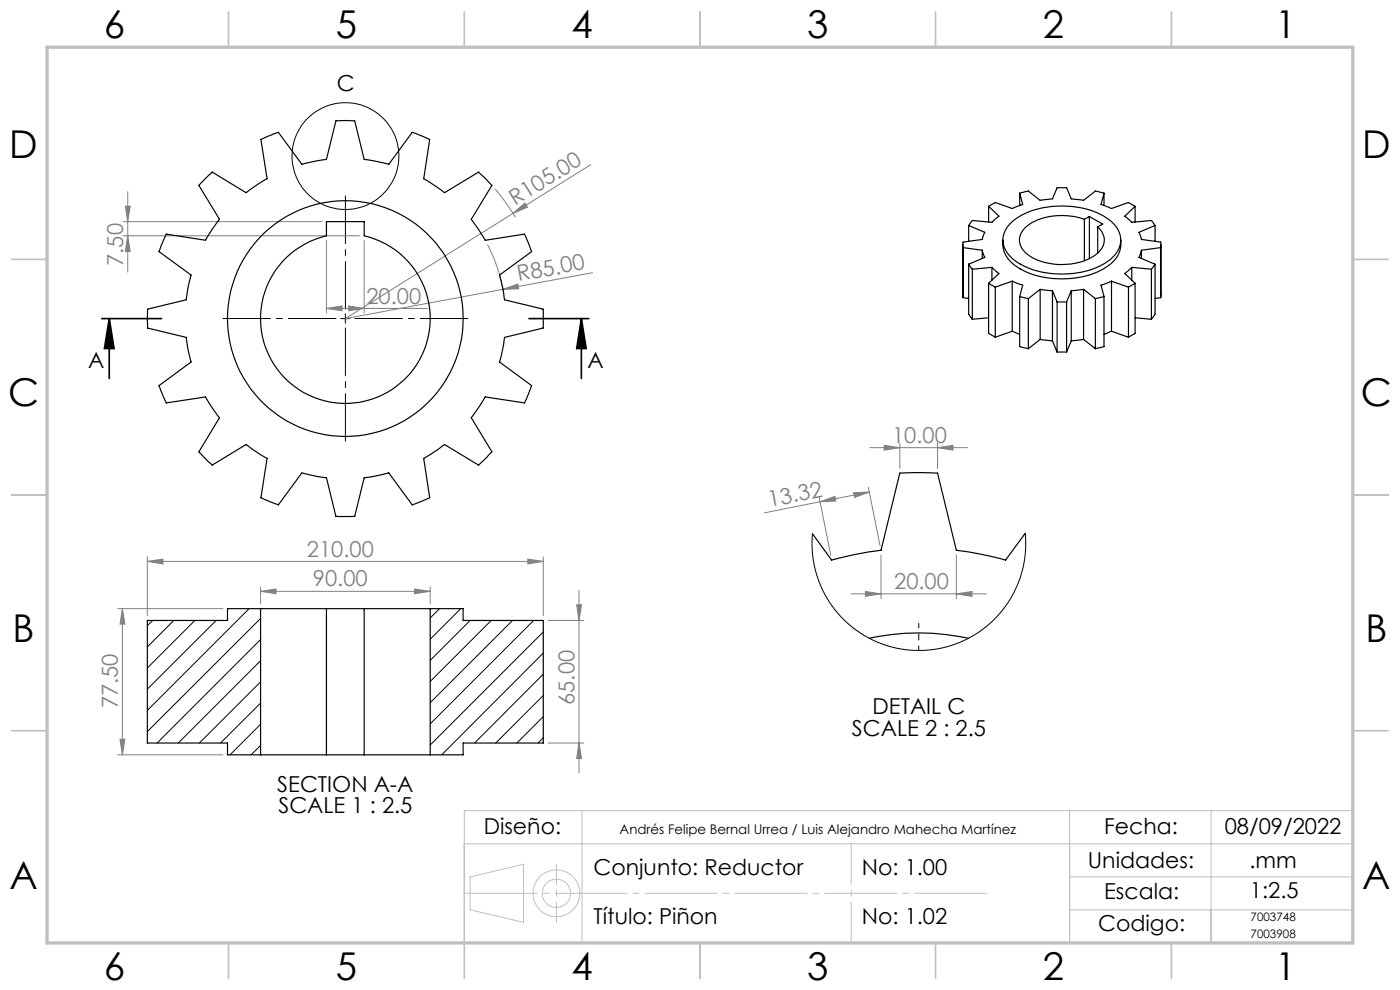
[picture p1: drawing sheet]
<svg xmlns="http://www.w3.org/2000/svg" width="297mm" height="210mm" viewBox="0 0 297 210" stroke-linecap="round" stroke-linejoin="round" font-family="sans-serif">
<g fill="none" stroke="#000" stroke-width=".21">
<path d="M72.2 67.6h2.1M73.3 66.6v2"/>
<circle cx="73.3" cy="33.1" r="11.3"/>
</g>
<path d="M21.6 67.6h12.7M23.2 67.6l1 6.3h-2zM23.2 67.6v12.7M112.2 67.6h12.7M123.3 67.6l1.1 6.3h-2.1zM123.3 67.6v12.7" fill="none" stroke="#000" stroke-width=".35"/>
<g fill="none" stroke="#c0c0c0" stroke-width=".21">
<path d="M98.5 179h188.5M123.5 172v28M226.9 172v28M256.9 172v28M287 172h-188.5v28h50M99.7 186l11.4-2.7v12.3l-11.4-2.6zM226.9 186h60.1M226.9 193h60.1"/>
<circle cx="118" cy="189.5" r="3"/>
<circle cx="118" cy="189.5" r="5"/>
</g>
<g fill="none" stroke="#808080" stroke-width=".21">
<path d="M125.3 34.9l-16.5 10.4M26.1 50h50.2M26.1 47h42.2M26.6 43.7h1l-.5 3.3zM27.1 40.7v17M27.1 50l.5 3.3h-1zM69.3 51v15.4M77.3 51v15.4M103.4 51.8a34.4 34.4 0 0 1 3.5 10.6M105 40.1l2.3 2.9 2.1 3.1M108.8 45.3l2.6-2.2 .5 .8zM108.8 45.3l-35.5 22.3 33.4-6.2"/>
<path d="M125.7 57.8l-19 3.6M69.3 65.4l3.3-.5v1zM69.3 65.4h21.4M74 64.9l3.3 .5-3.3 .5zM106.7 61.4l3.2-1.2 .1 1.1zM184.5 95h20.7M187.6 94.5l3.3 .5-3.3 .5zM190.9 94v5.4M198.9 95l3.3-.5v1zM198.9 94v5.4M31.3 119.1l3.3-.5v1zM31.3 118.1v12.5"/>
<path d="M31.3 119.1h84M112 118.6l3.3 .5-3.3 .5zM115.3 118.1v12.5M173.8 105.5l2.4 12.3M174 106.4l-11.8 2.4M174 106.4l3.1-1.1 .2 1zM181.1 104.5l3.3-.1-3.1 1.1zM184.2 103.4l2.5 12.3M184.4 104.4l-10.4 2M186.9 117.7v9.3M202.9 117.7v9.3M25 129.1h22.3"/>
<path d="M26 129.1l.5 3.3h-1zM26 129.1v31M55.3 125.4l3.3-.5v1zM55.3 124.5v3.6M55.3 125.4h36M87.9 124.9l3.4 .5-3.4 .5zM91.3 124.5v3.6M116.3 131.6h7.6M122.3 128.3h1.1l-.6 3.3zM122.8 125.3v38.7M180.6 126h28.6M183.6 125.5l3.3 .5-3.3 .5z"/>
<path d="M202.9 126l3.3-.5v1zM25.5 156.8h1l-.5 3.3zM116.3 157.6h7.6M122.8 157.6l.6 3.3h-1.1zM25 160.1h22.3"/>
</g>
<path d="M71.3 67.6h-24M73.3 65.6v-24M73.3 69.6v24M75.3 67.6h24" fill="none" stroke="#000" stroke-width=".21" stroke-dasharray="15.2 1.3 1.3 1.3" stroke-dashoffset="5.1"/>
<path d="M194.9 138v-5.8" fill="none" stroke="#000" stroke-width=".21" stroke-dasharray="15.2 1.3 1.3 1.3" stroke-dashoffset="14.3"/>
<path d="M98.5 179v21M180.6 200v-21" fill="none" stroke="#c0c0c0" stroke-width=".21" stroke-dasharray="15.2 1.3 1.3 1.3" stroke-dashoffset="6.6"/>
<path d="M98.5 189.5h111" fill="none" stroke="#c0c0c0" stroke-width=".21" stroke-dasharray="15.2 1.3 1.3 1.3" stroke-dashoffset="-.3"/>
<path d="M118.1 195.6v-12.3" fill="none" stroke="#c0c0c0" stroke-width=".21" stroke-dasharray="15.2 1.3 1.3 1.3" stroke-dashoffset="11"/>
<g fill="none" stroke="#c0c0c0" stroke-width=".35">
<path d="M48.5 2.5v7.5M98.5 2.5v7.5M148.5 2.5v7.5M198.5 2.5v7.5M248.5 2.5v7.5M2.5 55h7.5M287 55h7.5M2.5 105h7.5M287 105h7.5M2.5 155h7.5M287 155h7.5M48.5 200v7.5"/>
<path d="M98.5 200v7.5M148.5 200v7.5M198.5 200v7.5M248.5 200v7.5"/>
</g>
<path d="M10 10h277v190h-277z" fill="none" stroke="#c0c0c0" stroke-width=".7"/>
<path d="M123.3 67.6l1.1 6.3h-2.1zM23.2 67.6l1 6.3h-2z" fill="#000"/>
<g fill="#808080">
<path d="M106.7 61.4l3.2-1.2 .1 1.1z"/>
<path d="M108.8 45.3l2.6-2.2 .5 .8z"/>
<path d="M74 64.9l3.3 .5-3.3 .5zM69.3 65.4l3.3-.5v1z"/>
<path d="M31.3 119.1l3.3-.5v1zM112 118.6l3.3 .5-3.3 .5zM55.3 125.4l3.3-.5v1zM87.9 124.9l3.4 .5-3.4 .5zM187.6 94.5l3.3 .5-3.3 .5zM198.9 95l3.3-.5v1zM183.6 125.5l3.3 .5-3.3 .5zM202.9 126l3.3-.5v1z"/>
<path d="M174 106.4l3.1-1.1 .2 1zM181.1 104.5l3.3-.1-3.1 1.1z"/>
<path d="M122.8 157.6l.6 3.3h-1.1zM122.3 128.3h1.1l-.6 3.3z"/>
<path d="M27.1 50l.5 3.3h-1zM26.6 43.7h1l-.5 3.3z"/>
<path d="M26 129.1l.5 3.3h-1zM25.5 156.8h1l-.5 3.3z"/>
</g>
<g fill="none" stroke="#000" stroke-width=".25">
<path d="M42.9 38.6l2.1-2.1 7.2 4.4 2.7-2 1.8-1-1.3-8.3 3.7-1.5 4.9 6.7 5.3-1 2-8.2h1.5h2.4l2.1 8.2 5.2 1 5-6.7 3.7 1.5-1.3 8.3 2.8 1.8 1.6 1.2 7.2-4.4 1.1 1 1.8 1.8-4.4 7.2 2.9 4.5 8.4-1.3 1.5 3.7-6.8 4.9 .8 3.3 .2 2 8.2 2 .1 .5-.1 3.5-8.2 2-.2 1.9-.8 3.3 6.8 5-1.5 3.7-8.4-1.3-2.9 4.4 4.4 7.2-1.1 1.1-1.8 1.8-7.2-4.4-1.6 1.2-2.8 1.8 1.3 8.3-3.7 1.5-5-6.8-5.2 1-2.1 8.2-.4 .1-3.5-.1-2-8.2-5.3-1-4.9 6.8-3.7-1.5 1.3-8.3-1.8-1.1-2.7-1.9-7.2 4.4-.7-.7-2.1-2.2 4.4-7.2-1.6-2.1-1.4-2.3-8.3 1.3-1.6-3.7 6.8-5-.6-2.6-.4-2.6-8.2-2v-1.5v-2.5l8.2-2 .4-2.6 .6-2.7-6.8-4.9 1.6-3.7 8.3 1.3 1.4-2.3 1.6-2.2-4.4-7.2zM60.7 54.7a18.6 18.6 0 0 1 8.6-4.7v-3h8v3a18 18 0 0 1 12.5 24.8 18 18 0 0 1-26.8 7.6 18 18 0 0 1-2.3-27.7zM204.3 51.9v11.2M204.3 52.5l4.1 .6M204.3 52.5v10.6M205.5 56l.8 1.1M205.5 47.8l3.4 1.5-.5 1.5-4.1 .6v1.1M205.5 56v10.7l.8 1M205.5 47.8v3.4M206.3 57.1v10.6M208.4 53.1l.5 1.5-3.4 1.4M208.4 53.1v1.7"/>
<path d="M209.7 43.8l2.2 2.1-1.5 1.3-4.1-.4-.8 1M209.7 43.8v3.3M210.4 56.7l1.5 1.3-2.2 2.1M210.4 56.7l-4.1 .4M210.4 56.7v2.7M212.8 50.9a6 6 0 0 0 3.6 6.1 19.3 19.3 0 0 0 18.2-.3 5.8 5.8 0 0 0 3.2-5.8M214.3 47.5a15.8 15.8 0 0 1 12-3.8 14.3 14.3 0 0 1 10.3 4.2 4.9 4.9 0 0 1-1.1 7.2 18.4 18.4 0 0 1-14.8 2.5 10.5 10.5 0 0 1-7.5-4.8 4.5 4.5 0 0 1 1.1-5.3zM214.7 59.6l2.3 .9-.7 2.4M214.7 59.6l-3.6 1.3M214.7 59.6v10.7M216.3 41l1.9-.5 2.5 2 2.6-.3 1-2.4h2l1 2.4 2.6 .3 2.5-2 1.8 .5M216.3 41l.7 2.4-2.3 .8-3.6-1.2-1.4 .8"/>
<path d="M216.3 41v2.6M230 46.5a13.6 13.6 0 0 0-12.1 1.4 3.5 3.5 0 0 0 0 6 13.3 13.3 0 0 0 14.8 0 3.5 3.5 0 0 0 .2-5.8M230 46.5v8.8M231.1 45.9l2.8 1.6-1 .6M231.1 45.9l-1.1 .6M231.1 45.9v8.9M232.9 48.1v5.6M234.2 41l-.6 2.4 2.2 .8 3.6-1.2 1.4 .8M234.2 41v2.6M235.8 59.6l-2.2 .9 .6 2.4M235.8 59.6l3.6 1.3M235.8 59.6v10.7"/>
<path d="M240.1 56.7l-1.5 1.3 2.2 2.1M240.1 56.7l4.2 .4M240.1 56.7v2.7M240.8 43.8l-2.2 2.1 1.5 1.3 4.2-.4 .7 1M240.8 43.8v3.3M242.1 53.1l-.5 1.5 3.4 1.4M242.1 53.1v1.7M244.3 57.1v10.6M245 47.8l-3.4 1.5 .5 1.5 4.1 .6v1.1M245 56l-.7 1.1M245 56v10.7l-.7 1M245 47.8v3.4"/>
<path d="M246.2 52.5l-4.1 .6M246.2 52.5v10.6M246.3 51.9l-.1 11.2M204.3 63.1l1.2 .2M209.7 60.1l1.4 .8M209.7 60.1v10.6l1.4 .8M209.7 67.4l-3.4 .3M211.1 60.9v10.6M214.7 70.3l1.6 .6M214.7 70.3l-3.6 1.2M216.3 62.9l1.9 .5M216.3 62.9v10.6l1.9 .5"/>
<path d="M218.2 63.4v10.6M220.7 61.4l2.6 .3M220.7 72l2.6 .3M220.7 61.4l-2.5 2M220.7 61.4v10.6M220.7 72l-2.5 2M223.3 61.7l1 2.4M223.3 72.3l1 2.4M223.3 61.7v10.6M224.3 64.1h2M224.3 74.7h2M224.3 64.1v10.6"/>
<path d="M226.3 64.1v10.6M227.3 61.7l-1 2.4M227.3 72.3l-1 2.4M227.3 61.7v10.6M229.9 61.4l-2.6 .3M229.9 72l-2.6 .3M229.9 61.4l2.5 2M229.9 61.4v10.6M229.9 72l2.5 2M232.4 63.4v10.6M234.2 62.9l-1.8 .5M234.2 62.9v10.6l-1.8 .5"/>
<path d="M235.8 70.3l-1.6 .6M235.8 70.3l3.6 1.2M239.4 60.9v10.6M240.8 60.1l-1.4 .8M240.8 60.1v10.6l-1.4 .8M240.8 67.4l3.5 .3M246.2 63.1l-1.2 .2M217.5 113.1l-4.2 5.7a72 72 0 0 0-10.4-2.1l-4-16.3-3-.1-5 .1-4 16.3a71.2 71.2 0 0 0-10.5 2.1l-4-5.6M55.3 129.1h14M55.3 129.1h-7v2.5h-17v26h17v2.5h7M55.3 129.1v31M69.3 129.1v31"/>
<path d="M69.3 129.1h8M77.3 129.1h14M77.3 129.1v31M91.3 129.1h6.9v2.5h17.1v26h-17.1v2.5h-6.9M91.3 129.1v31M184.4 135.4a49.5 49.5 0 0 1 21 0M55.3 160.1h14M69.3 160.1h8M77.3 160.1h14"/>
<circle cx="73.3" cy="67.6" r="25"/>
</g>
<g fill="none" stroke="#000" stroke-width=".21">
<path d="M217.5 113.1v4.3l-.3 2.2-.6 2.4-.6 1.7-1.2 2.6-1.5 2.4-1.5 1.8-2.3 2.2-1.7 1.3-3.8 2.1-3.9 1.3-2.3 .4-2.6 .2-2.4-.1-2.2-.3-1.9-.5-2.5-.9-2.2-1-2.4-1.5-1.5-1.2-1.9-1.8-2.6-3.5-1-1.9-1.2-2.9-.6-2.4-.4-2.4v-4.4M32.4 131.6l-1.1 1.1M36.9 131.6l-5.6 5.6M41.3 131.6l-10 10.1M45.9 131.6l-14.6 14.6M48.4 129.1l-.1 .1M52.8 129.1l-21.5 21.6M55.3 131.2l-24 24M55.3 135.7l-22 21.9M93.2 129.1l-1.9 2M97.8 129.1l-6.5 6.5M99.7 131.6l-8.4 8.5"/>
<path d="M104.2 131.6l-12.9 13M108.7 131.6l-17.4 17.4M113.2 131.6l-21.9 22M115.3 134l-24 24M115.3 138.5l-21.6 21.6M55.3 140.2l-17.5 17.4M55.3 144.6l-13 13M55.3 149.1l-8.5 8.5M55.3 153.6l-6.5 6.5M55.3 158.1l-2 2M115.3 143l-14.6 14.6M115.3 147.5l-10.1 10.1"/>
<path d="M115.3 152l-5.7 5.6M115.3 156.5l-1.1 1.1M98.2 160v.1"/>
</g>
<g font-size="8.1">
<text x="22" y="8">6</text>
<text x="71.2" y="8">5</text>
<text x="121.2" y="8">4</text>
<text x="171.3" y="8">3</text>
<text x="221.3" y="8">2</text>
<text x="270.5" y="8">1</text>
<text x="2" y="33.6">D</text>
<text x="289" y="33.6">D</text>
<text x="1.7" y="86.1">C</text>
<text x="288.7" y="86.1">C</text>
<text x="2.7" y="136.1">B</text>
<text x="289.7" y="136.1">B</text>
<text x="2" y="188.6">A</text>
<text x="289" y="188.6">A</text>
<text x="22" y="208">6</text>
<text x="71.2" y="208">5</text>
<text x="121.2" y="208">4</text>
<text x="171.3" y="208">3</text>
<text x="221.3" y="208">2</text>
<text x="270.5" y="208">1</text>
</g>
<g font-size="4.7">
<text x="71.4" y="19.4">C</text>
<text x="18.7" y="78.1">A</text>
<text x="124.6" y="78.1">A</text>
<text x="185.1" y="151.5">DETAIL C</text>
<text x="180.7" y="156.1">SCALE 2 : 2.5</text>
<text x="58.8" y="167.9">SECTION A-A</text>
<text x="59.1" y="172.5">SCALE 1 : 2.5</text>
<text x="102.6" y="176.9">Diseño:</text>
<text x="234.2" y="176.9">Fecha:</text>
<text x="259.8" y="176.9">08/09/2022</text>
<text x="125.9" y="185.7">Conjunto: Reductor</text>
<text x="182.8" y="185.7">No: 1.00</text>
<text x="230.8" y="184.2">Unidades:</text>
<text x="265.1" y="184.2">.mm</text>
<text x="234.2" y="190.7">Escala:</text>
<text x="265.2" y="190.5">1:2.5</text>
<text x="125.9" y="196.1">Título: Piñon</text>
<text x="182.8" y="196.1">No: 1.02</text>
<text x="233" y="197.5">Codigo:</text>
</g>
<g font-size="4.7" fill="#808080">
<text x="109.3" y="43.8" transform="rotate(-32 109.3 43.8)">R105.00</text>
<text x="26.1" y="56.4" transform="rotate(-90 26.1 56.4)">7.50</text>
<text x="110" y="59.7" transform="rotate(-11 110 59.7)">R85.00</text>
<text x="77.7" y="64.4">20.00</text>
<text x="189.2" y="93.9">10.00</text>
<text x="163.2" y="107.5" transform="rotate(-11 163.2 107.5)">13.32</text>
<text x="65.1" y="118.1">210.00</text>
<text x="66.4" y="124.4">90.00</text>
<text x="189.7" y="124.9">20.00</text>
<text x="121.9" y="149.5" transform="rotate(-90 121.9 149.5)">65.00</text>
<text x="25" y="150.3" transform="rotate(-90 25 150.3)">77.50</text>
</g>
<text font-size="2.8" x="131.4" y="176.9">Andrés Felipe Bernal Urrea / Luis Alejandro Mahecha Martínez</text>
<g font-size="2.5">
<text x="265.3" y="195.4">7003748</text>
<text x="265.3" y="198.9">7003908</text>
</g>
</svg>
